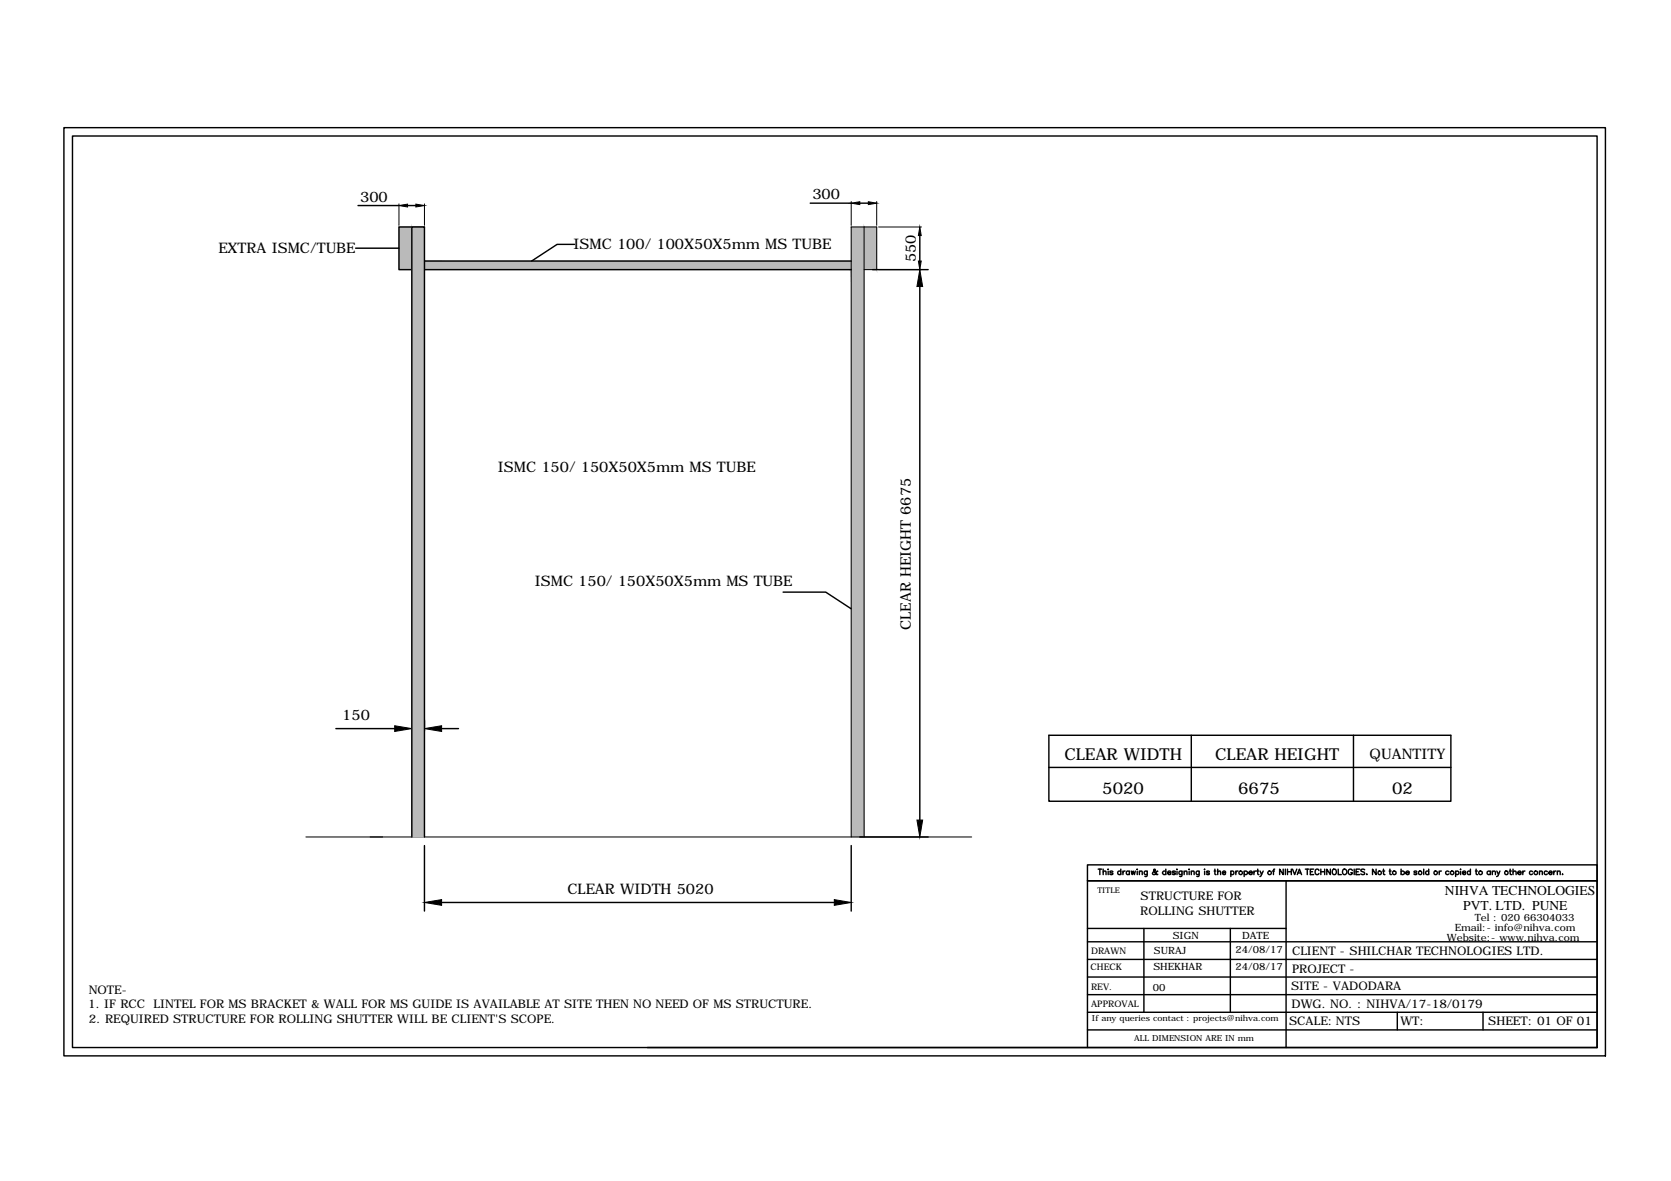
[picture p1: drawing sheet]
<svg xmlns="http://www.w3.org/2000/svg" width="297mm" height="210mm" viewBox="0 0 297 210" stroke-linecap="round" stroke-linejoin="round" font-family="sans-serif">
<!-- layer: 0 -->
<g fill="none" stroke="#000" stroke-width=".25">
<path d="M11.4 22.7h274v165h-274zM12.9 24.2h271v162h-271zM63.6 36.5h7.3M72.4 36.5h1.5M144 36.1h7.3M152.8 36.1h1.6M63.2 44.1h7.7M75.5 40.3h-4.6v7.6h80.4M75.5 46.4h75.8M102.1 43.4h-3.1l-4.5 3M155.1 47.9h9.9M163.5 41.9v4.5"/>
<path d="M163.5 50.9v94.9M139.2 105.2h7.6l4.5 3M59.7 129.5h10.5M73.2 128v.1M75.5 128v1.9M78.5 129.5h3M186.5 130.7h71.4v11.7h-71.4zM186.5 136.4h71.4M211.8 130.7v11.7M240.6 130.7v11.7M73.2 148.8v-108.5h2.3v108.5M75.5 150.3v11.6"/>
<path d="M151.3 150.3v11.6M152.8 148.8h12.2M195.2 154.5h.6M195.5 154.5v.9M196.1 155l.2-.2 .3 .1v.5M196.1 154.5v.9M196.9 154.5h.1M197 154.9v.5M197.8 154.9l-.2-.1-.3 .1v.1l.5 .3-.2 .1-.3-.1M199.2 154.9a.31 .31 0 0 0-.4 0 .31 .31 0 0 0 0 .5 .31 .31 0 0 0 .4-.1M199.2 154.5v.9M199.6 154.8v.6"/>
<path d="M200 154.8l-.3 .1-.1 .2M200.8 154.9a.31 .31 0 0 0-.5 0 .31 .31 0 0 0 0 .5 .31 .31 0 0 0 .5-.1M200.8 154.8v.6M201.1 154.8l.2 .6 .1-.6 .2 .6 .2-.6M202.1 154.5h.1M202.2 154.9v.5M202.5 155l.2-.2 .3 .1v.5M202.5 154.8v.6M203.9 154.8v.9h-.4M203.9 154.9a.31 .31 0 0 0-.4 0 .31 .31 0 0 0 0 .5 .31 .31 0 0 0 .4-.1M205.8 154.9l-.1-.1-.5 .6-.3-.1v-.3l.5-.3-.2-.2-.1 .1v.3l.4 .5h.3M207.2 154.9a.32 .32 0 0 0-.5 .1 .32 .32 0 0 0 .3 .4l.2-.1"/>
<path d="M207.2 154.5v.9M207.6 155.1h.5v-.2a.31 .31 0 0 0-.5 0 .31 .31 0 0 0 .1 .5 .31 .31 0 0 0 .4-.1M208.9 154.9l-.2-.1-.3 .1 .5 .3v.2h-.3l-.2-.1M209.2 154.5h.1M209.2 154.9v.5M210.1 154.8v.9h-.4M210.1 154.9a.31 .31 0 0 0-.4 0 .31 .31 0 0 0 0 .5 .31 .31 0 0 0 .4-.1M210.5 155l.2-.2 .3 .1v.5M210.5 154.8v.6M211.3 154.5h.1M211.4 154.9v.5M211.8 155l.2-.2 .2 .1 .1 .5"/>
<path d="M211.8 154.8v.6M213.2 154.8l-.1 .9h-.4M213.2 154.9a.31 .31 0 0 0-.5 0 .31 .31 0 0 0 0 .5 .31 .31 0 0 0 .5-.1M214.1 154.5h.1M214.1 154.9v.5M215 154.9l-.2-.1-.3 .1v.1l.5 .3-.2 .1-.3-.1M215.8 154.8h.3M216 154.5v.8l.2 .1M216.5 155l.2-.2 .2 .1 .1 .5M216.5 154.5v.9M217.3 155.1h.6l-.1-.2a.31 .31 0 0 0-.4 0 .31 .31 0 0 0 0 .5 .31 .31 0 0 0 .5-.1M218.8 154.9a.31 .31 0 0 1 .4 0 .31 .31 0 0 1 0 .5 .31 .31 0 0 1-.4-.1"/>
<path d="M218.8 154.8v1M219.7 154.8v.6M220.1 154.8l-.3 .1-.1 .2M221.2 154.9a.33 .33 0 0 1 .4 0 .33 .33 0 0 1 0 .5 .33 .33 0 0 1-.4-.1M221.2 154.8v1M222 155.1h.6a.3 .3 0 0 0-.3-.3 .3 .3 0 0 0-.3 .3l.1 .2 .2 .1 .3-.1M222.9 154.8v.6M223.3 154.8l-.4 .1v.2M223.4 154.8h.3M223.6 154.5v.8l.2 .1M224 154.8l.3 .6 .3-.6M224.3 155.4l-.3 .4"/>
<path d="M226.2 154.8h.3M226.6 154.5h-.2v.2v.7M228.1 154.5v.9l-.6-.9v.9M228.5 154.5v.9M228.6 156.5v29.7M228.9 154.5v.9M228.9 154.9h.6M229.5 154.5v.9M229.8 154.5l.3 .9 .4-.9M230.6 155.4l.4-.9 .4 .9M230.7 155.2h.5M232 154.5h.7"/>
<path d="M232.4 154.5v.9M232.9 154.9h.4M233.5 154.5h-.6v.9h.6M234.5 154.7l-.3-.2a.47 .47 0 0 0-.4 .5 .47 .47 0 0 0 .5 .4l.2-.2M234.8 154.9h.7M234.8 154.5v.9M235.5 154.5v.9M236.5 154.5v.9l-.6-.9v.9M236.9 154.6l.2-.1a.47 .47 0 0 1 .5 .5 .47 .47 0 0 1-.6 .4l-.2-.3zM237.9 154.5v.9h.5M240.4 154.7a.37 .37 0 0 0-.4-.2 .37 .37 0 0 0-.3 .4v.2a.36 .36 0 0 0 .3 .4 .36 .36 0 0 0 .4-.4h-.3M240.7 154.5v.9"/>
<path d="M241.1 154.9h.3M241.7 154.5h-.6v.9h.6M242.6 154.6l-.3-.1-.4 .1v.2l.6 .2 .1 .2-.1 .2h-.2l-.4-.1M243 155.4h.1M244.6 154.5v.9l-.6-.9v.9M245.8 154.8h.3M245.9 154.5v.8l.3 .1M246.9 154.8h.4M247.1 154.5v.8l.2 .1M249.1 154.9a.33 .33 0 0 1 .4 0 .33 .33 0 0 1 0 .5 .33 .33 0 0 1-.4-.1M249.1 154.5v.9M249.9 155.1h.6a.3 .3 0 0 0-.3-.3 .3 .3 0 0 0-.3 .3l.1 .2 .2 .1 .3-.1"/>
<path d="M251.9 154.9l-.2-.1-.3 .1v.1l.5 .3-.2 .1-.4-.1M253.1 154.5v.9M254 154.9a.31 .31 0 0 0-.5 0 .31 .31 0 0 0 0 .5 .31 .31 0 0 0 .5-.1M254 154.5v.9M255.8 154.8v.6M256.2 154.8l-.2 .1-.2 .2M257.6 154.9a.33 .33 0 0 0-.5 0 .33 .33 0 0 0 0 .5 .33 .33 0 0 0 .5-.1M258.8 154.9a.33 .33 0 0 1 .4 0 .33 .33 0 0 1 0 .5 .33 .33 0 0 1-.4-.1M258.8 154.8v1M259.6 154.5h.1M259.6 154.9v.5M260 155.1h.5v-.2a.31 .31 0 0 0-.4 0 .31 .31 0 0 0 0 .5 .31 .31 0 0 0 .4-.1"/>
<path d="M261.4 154.9a.31 .31 0 0 0-.5 0 .31 .31 0 0 0 0 .5 .31 .31 0 0 0 .5-.1M261.4 154.5v.9M262.3 154.8h.3M262.4 154.5v.8l.3 .1M264.9 154.9a.33 .33 0 0 0-.4 0 .33 .33 0 0 0 0 .5 .33 .33 0 0 0 .4-.1M264.9 154.8v.6M265.3 155l.2-.2 .2 .1 .1 .5M265.3 154.8v.6M266.1 154.8l.3 .6 .2-.6M266.4 155.4l-.1 .3-.3 .1M268.3 154.8h.4M268.4 154.5v.8l.3 .1"/>
<path d="M269 155l.2-.2 .2 .1 .1 .5M269 154.5v.9M269.8 155.1h.6a.3 .3 0 0 0-.3-.3 .3 .3 0 0 0-.3 .3v.2l.3 .1 .3-.1M270.7 154.8v.6M271.1 154.8l-.4 .1v.2M272.4 154.9a.31 .31 0 0 0-.4 0 .31 .31 0 0 0 0 .5 .31 .31 0 0 0 .4-.1M273.7 155l.2-.2 .2 .1 .1 .5M273.7 154.8v.6M275.1 154.9a.31 .31 0 0 0-.5 0 .31 .31 0 0 0 0 .5 .31 .31 0 0 0 .5-.1M275.3 155.1h.6v-.2a.32 .32 0 0 0-.6 .1 .32 .32 0 0 0 .4 .4l.2-.1M276.2 154.8v.6M276.6 154.8l-.2 .1-.2 .2"/>
<path d="M276.8 155l.2-.2 .3 .1v.5M276.8 154.8v.6M277.8 155.4h.1M78.5 160.4h69.8M193.3 176.8h90.6M193.3 173.7h90.6M193.3 170.5h90.6M193.3 167.4h90.6M193.3 165h35.3M193.3 179.9h90.6M203.3 165v14.9M218.7 165v14.9"/>
<path d="M248.4 179.9v3.1M263.6 179.9v3.1M115.1 186.2h168.8M193.3 186.2v-29.7h90.6h-90.6v-2.8h90.6v32.5M193.3 183h90.6"/>
<circle cx="220.5" cy="155.1" r=".32"/>
<circle cx="225.7" cy="155.1" r=".32"/>
<circle cx="239" cy="154.9" r=".46"/>
<circle cx="245.3" cy="155.1" r=".32"/>
<circle cx="247.9" cy="155.1" r=".33"/>
<circle cx="252.4" cy="155.1" r=".32"/>
<circle cx="255.2" cy="155.1" r=".32"/>
<circle cx="258.1" cy="155.1" r=".32"/>
<circle cx="263.2" cy="155.1" r=".33"/>
<circle cx="267.8" cy="155.1" r=".32"/>
<circle cx="273" cy="155.1" r=".32"/>
</g>
<g fill="#bababa" stroke="#bababa" stroke-width=".18">
<path d="M70.9 40.3v7.6h2.3zM70.9 40.3h2.3v7.6z"/>
<path d="M151.3 40.3v7.6h2.3zM151.3 40.3h2.3v7.6z"/>
<path d="M153.6 40.3v7.6h2.2zM153.6 40.3h2.2v7.6z"/>
<path d="M75.5 46.4v1.5h75.8zM75.5 46.4h75.8v1.5z"/>
<path d="M73.2 40.3v7.6h2.3zM73.2 40.3h2.3v7.6z"/>
<path d="M151.3 47.9v100.9h2.3zM151.3 47.9h2.3v100.9z"/>
<path d="M73.2 40.3v108.5h2.3zM73.2 40.3h2.3v108.5z"/>
</g>
<path d="M70.9 36.2v3.8M75.5 36.2v3.8M151.3 35.8v4.2M155.8 35.8v4.2M73.2 40.3v108.5M75.5 40.3v108.5M153.6 47.9h2.2v-7.6h-4.5v108.5M153.6 40.3v108.5M156.2 40.3h7.6M156.2 47.9h7.6M54.4 148.8h118.3" fill="none" stroke="#000" stroke-width=".18"/>
<path d="M70.9 36.5l1.5-.2v.5zM73.9 36.3l1.6 .2-1.6 .3zM151.3 36.1l1.5-.2v.5zM154.4 35.9l1.4 .2-1.4 .3zM163.5 47.9l.5 3h-1zM163.5 40.3l.3 1.6h-.5zM163.3 46.4h.5l-.3 1.5zM70.2 129l3 .5-3 .5zM75.5 129.5l3-.5v1zM75.5 160.4l3-.5v1zM148.3 159.9l3 .5-3 .5zM163 145.8h1l-.5 3z" fill="#000" stroke="#000" stroke-width=".18"/>
<g font-size="2.9">
<text x="189.2" y="135.1">CLEAR WIDTH</text>
<text x="216" y="135.1">CLEAR HEIGHT</text>
<text x="195.9" y="141.2">5020</text>
<text x="220.1" y="141.2">6675</text>
<text x="247.5" y="141.2">02</text>
</g>
<g font-size="2.6">
<text x="64" y="35.9">300</text>
<text x="144.4" y="35.4">300</text>
<text x="38.8" y="44.9">EXTRA ISMC/TUBE</text>
<text x="102" y="44.2">ISMC 100/ 100X50X5mm MS TUBE</text>
<text x="162.8" y="46.7" transform="rotate(-90 162.8 46.7)">550</text>
<text x="88.5" y="83.9">ISMC 150/ 150X50X5mm MS TUBE</text>
<text x="95.1" y="104.2">ISMC 150/ 150X50X5mm MS TUBE</text>
<text x="161.9" y="111.9" transform="rotate(-90 161.9 111.9)">CLEAR HEIGHT 6675</text>
<text x="60.8" y="127.9">150</text>
<text x="243.5" y="134.8">QUANTITY</text>
<text x="100.9" y="158.8">CLEAR WIDTH 5020</text>
</g>
<g font-size="2.4">
<text x="256.9" y="159.1">NIHVA TECHNOLOGIES</text>
<text x="260.1" y="161.7">PVT. LTD. PUNE</text>
</g>
<g font-size="2.1">
<text x="202.7" y="159.9">STRUCTURE FOR</text>
<text x="202.7" y="162.6">ROLLING SHUTTER</text>
<text x="229.7" y="169.8">CLIENT - SHILCHAR TECHNOLOGIES LTD.</text>
<text x="229.7" y="172.8">PROJECT -</text>
<text x="15.7" y="179.2">1. IF RCC</text>
<text x="15.8" y="176.6">NOTE-</text>
<text x="27.3" y="179.2">LINTEL FOR MS BRACKET &amp; WALL FOR MS GUIDE IS AVAILABLE AT SITE THEN NO NEED OF MS STRUCTURE.</text>
<text x="229.5" y="176">SITE - VADODARA</text>
<text x="229.6" y="179.1">DWG. NO. : NIHVA/17-18/0179</text>
<text x="15.8" y="181.9">2. REQUIRED STRUCTURE FOR ROLLING SHUTTER WILL BE CLIENT'S SCOPE.</text>
<text x="229.2" y="182.2">SCALE: NTS</text>
<text x="248.9" y="182.2">WT:</text>
<text x="264.6" y="182.2">SHEET: 01 OF 01</text>
</g>
<g font-size="1.8">
<text x="208.5" y="166.9">SIGN</text>
<text x="220.8" y="166.9">DATE</text>
<text x="257.2" y="167.3">Website:- www.nihva.com</text>
<text x="258.6" y="165.5">Email:- info@nihva.com</text>
<text x="262.1" y="163.7">Tel : 020 66304033</text>
<text x="205" y="172.4">SHEKHAR</text>
<text x="205.1" y="169.6">SURAJ</text>
<text x="219.6" y="169.3">24/08/17</text>
<text x="219.6" y="172.5">24/08/17</text>
<text x="204.9" y="176.1">00</text>
</g>
<g font-size="1.6">
<text x="193.9" y="172.4">CHECK</text>
<text x="193.9" y="169.6">DRAWN</text>
<text x="193.9" y="175.9">REV.</text>
<text x="193.9" y="179">APPROVAL</text>
</g>
<g font-size="1.5">
<text x="194.1" y="181.5">If any queries contact : projects@nihva.com</text>
<text x="201.6" y="185.1">ALL DIMENSION ARE IN mm</text>
</g>
<text font-size="1.4" x="195.1" y="158.8">TITLE</text>
</svg>
